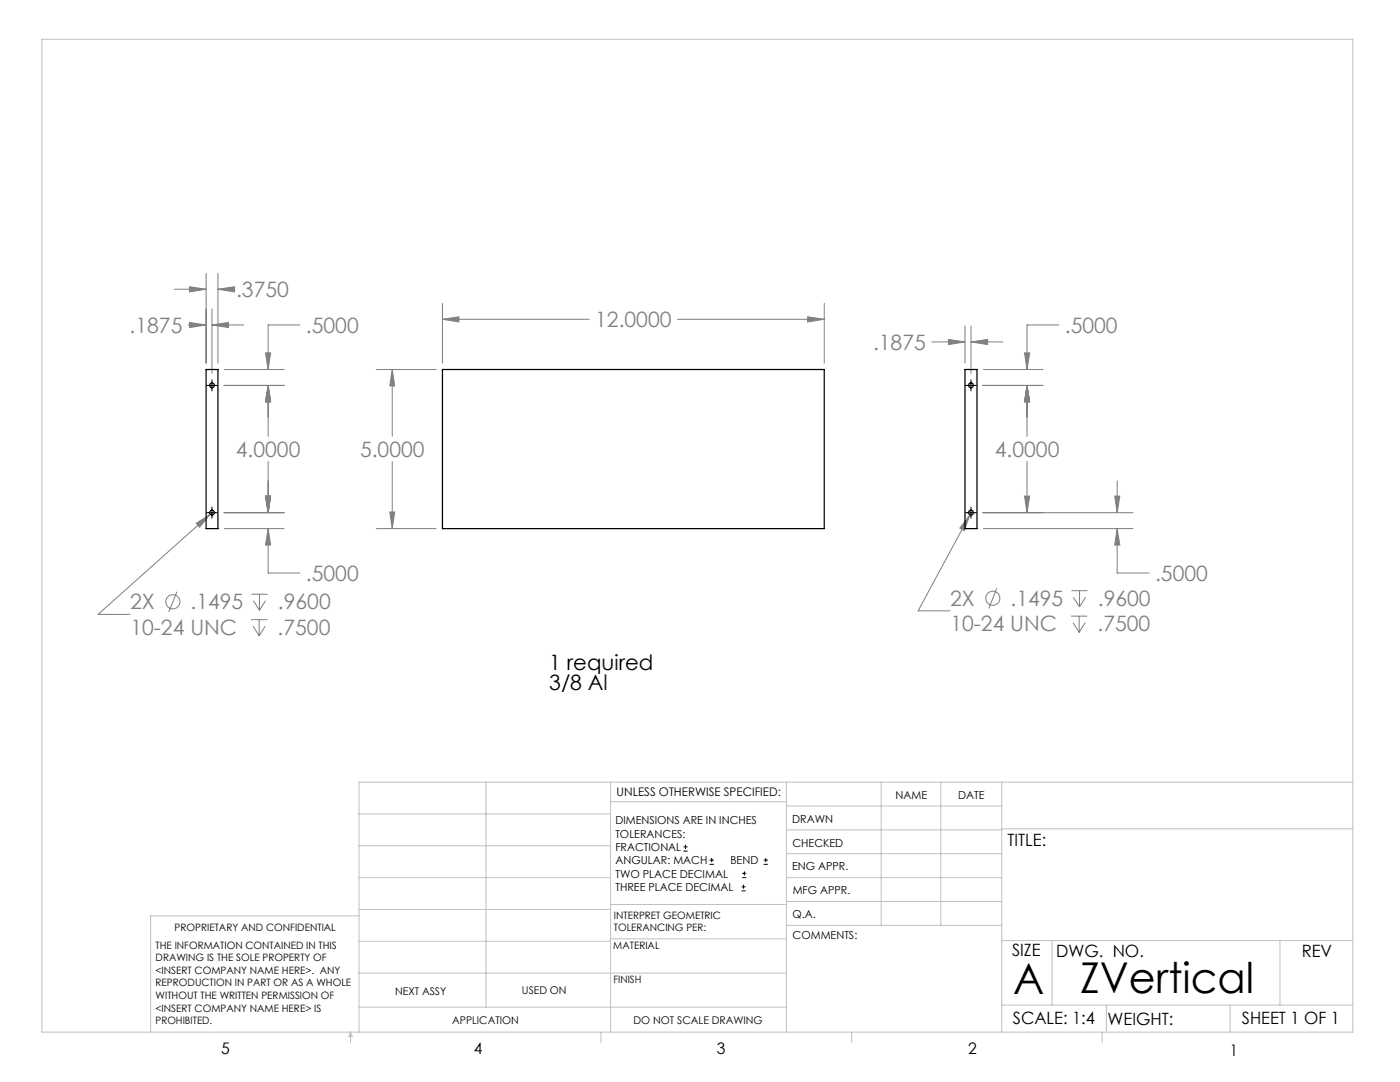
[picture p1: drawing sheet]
<svg xmlns="http://www.w3.org/2000/svg" width="279mm" height="216mm" viewBox="0 0 279 216" stroke-linecap="round" stroke-linejoin="round" font-family="sans-serif">
<g fill="none" stroke="#808080" stroke-width=".2">
<path d="M34.8 57.7h6.3M37.8 57.2l3.3 .5-3.3 .5zM41.1 54.5v18M43.5 57.7l3.3-.5v1zM43.5 54.5v18M43.5 57.7h2.4M37.6 64.8h3.5M37.8 64.3l3.3 .5-3.3 .6zM42.3 64.8l3.3-.5v1.1zM42.3 61.7v12.8M42.3 64.8h6.3M44.7 76.9h12"/>
<path d="M44.8 73.7h11.9M53 70.4h1l-.5 3.3zM53.5 76.9l.5 3.3h-1zM53.5 76.9v10.2M59.9 64.8h-6.4v8.9M75.1 73.7h11.9M78.3 73.7l.5 3.3h-1zM78.3 73.7v13.4M88.3 63.7l3.3-.5v1zM88.3 60.5v12M88.3 63.7h29.3M135.2 63.7h29.3"/>
<path d="M161.2 63.2l3.3 .5-3.3 .5zM164.5 60.5v12M185.9 68.2h6.7M189.3 67.7l3.3 .5-3.3 .6zM192.6 65.1v7.4M193.8 68.2l3.3-.5v1.1zM193.8 65.1v9.4M193.8 68.2h6.3M196.1 76.9h12M196.3 73.7h11.8M204.5 70.4h1l-.5 3.3zM205 76.9l.5 3.3h-1z"/>
<path d="M205 76.9v10.2M211.3 64.8h-6.3v8.9M53 99h1l-.5 3.3zM53.5 92.1v10.2M78.3 92.1v13.4M204.5 99h1l-.5 3.3zM205 92.1v10.2M222.5 99h1l-.5 3.3zM223 96v6.3M35.3 118.1l-1.6 4M39.2 104.4l2.7-1.8-2.1 2.6zM41.9 102.6l-22.3 20h6.3"/>
<path d="M44.7 102.3h12M44.8 105.5h11.9M50.2 118.6h3.2M50.6 119.9l1.2 1.9M51.8 118.6v3.2M53 119.9l-1.2 1.9M53.5 105.5l.5 3.3h-1zM53.5 105.5v8.8h6.4M75.1 105.5h11.9M77.8 102.2h1l-.5 3.3zM193.6 102.7l-1.2 3.2-.8-.5zM193.6 102.7l-10.4 19.2h6.4"/>
<path d="M196.1 102.3h30M196.3 105.5h29.8M198.9 117.4l-1.6 4M213.8 117.9h3.2M214.2 119.2l1.2 1.9M215.4 117.9v3.2M216.6 119.2l-1.2 1.9M223 105.5l.5 3.3h-1zM223 105.5v8.8h6.3M50.1 123.6h3.2M50.5 125l1.2 1.9M51.7 123.6v3.3"/>
<path d="M52.9 125l-1.2 1.9M213.7 122.9h3.3M214.1 124.2l1.3 2M215.4 122.9v3.3M216.6 124.2l-1.2 2"/>
<circle cx="198.2" cy="119.4" r="1.41"/>
<circle cx="34.5" cy="120.1" r="1.42"/>
</g>
<g fill="none" stroke="#000" stroke-width=".2">
<path d="M41.2 76.9h2.2M42.3 75.8v2.2M192.7 76.9h2.2M193.8 75.8v2.2M41.2 102.3h2.2M42.3 101.2v2.2M192.7 102.3h2.2M193.8 101.2v2.2M136.4 169.8h.8M136.4 169h.8M136.8 168.6v.8M141.6 172.5h.9"/>
<path d="M141.6 171.6h.9M142 171.2v.8M148 177.8h.8M148 177h.8M148.1 175.1h.8M148.1 174.3h.8M148.4 176.5v.8M148.6 173.9v.8M152.4 172.5h.8M152.4 171.6h.8M152.8 171.2v.8"/>
</g>
<g fill="none" stroke="#c0c0c0" stroke-width=".2">
<path d="M8.4 7.8h261.6v198.2h-261.6zM97 156.1v44.9M121.8 156.1v49.9M121.8 160h35.2M157 156.1v49.9M175.9 156.1v28.5M187.7 156.1v28.5M199.9 156.1v49.9M270 156.1h-198.4v49.9M71.6 175.1h50.2M71.6 168.8h50.2M71.6 162.4h50.2"/>
<path d="M157 170.4h42.9M157 165.6h42.9M157 160.8h42.9M157 175.1h42.9M157 179.9h42.9M199.9 165.4h70.1M71.6 194.2h85.4M71.6 187.8h50.2M71.6 181.5h50.2M71.6 182.7h-41.5v23.3M121.8 187.3h35.2M121.8 180.5h35.2"/>
<path d="M157 184.6h42.9M199.9 187.7h70.1M210 187.7v12.9M255.4 187.7v12.9M70 206v2.1M70 206l.3 .8h-.7zM71.6 201h85.4M119.9 206v2.1M170 206v2.1M199.9 200.6h70.1M220 206v2.1M220.8 200.6v5.4"/>
<path d="M245.5 200.6v5.4"/>
</g>
<path d="M161.2 63.2l3.3 .5-3.3 .5zM88.3 63.7l3.3-.5v1zM78.3 73.7l.5 3.3h-1zM77.8 102.2h1l-.5 3.3zM43.5 57.7l3.3-.5v1zM37.8 57.2l3.3 .5-3.3 .5zM39.2 104.4l.6 .8 2.1-2.6zM42.3 64.8l3.3-.5v1.1zM37.8 64.3l3.3 .5-3.3 .6zM53.5 76.9l.5 3.3h-1zM53 70.4h1l-.5 3.3zM53.5 76.9l.5 3.3h-1zM53 99h1l-.5 3.3zM53 99h1l-.5 3.3zM53.5 105.5l.5 3.3h-1zM193.6 102.7l-2 2.7 .8 .5zM204.5 70.4h1l-.5 3.3zM205 76.9l.5 3.3h-1zM205 76.9l.5 3.3h-1zM204.5 99h1l-.5 3.3zM222.5 99h1l-.5 3.3zM223 105.5l.5 3.3h-1zM193.8 68.2l3.3-.5v1.1zM189.3 67.7l3.3 .5-3.3 .6z" fill="#808080"/>
<g fill="none" stroke="#000" stroke-width=".25">
<path d="M41.1 73.7h2.4v31.8h-2.4zM88.3 73.7h76.2v31.8h-76.2zM192.6 73.7h2.4v31.8h-2.4z"/>
<circle cx="42.3" cy="76.9" r=".47"/>
<circle cx="193.8" cy="76.9" r=".48"/>
<circle cx="42.3" cy="102.3" r=".47"/>
<circle cx="193.8" cy="102.3" r=".48"/>
</g>
<g font-size="8.5">
<text x="202.2" y="198.3">A</text>
<text x="215.5" y="198.1">ZVertical</text>
</g>
<g font-size="4.2" fill="#808080">
<text x="47.1" y="59.3">.3750</text>
<text x="118.8" y="65.3">12.0000</text>
<text x="25.9" y="66.4">.1875</text>
<text x="61" y="66.4">.5000</text>
<text x="174.2" y="69.8">.1875</text>
<text x="212.5" y="66.4">.5000</text>
<text x="47.1" y="91.2">4.0000</text>
<text x="71.9" y="91.2">5.0000</text>
<text x="198.5" y="91.2">4.0000</text>
<text x="61" y="115.9">.5000</text>
<text x="230.5" y="115.9">.5000</text>
<text x="26" y="121.6">2X</text>
<text x="38" y="121.6">.1495</text>
<text x="55.5" y="121.6">.9600</text>
<text x="189.6" y="120.9">2X</text>
<text x="201.7" y="120.9">.1495</text>
<text x="219.1" y="120.9">.9600</text>
<text x="26" y="126.7">10-24 UNC</text>
<text x="55.4" y="126.7">.7500</text>
<text x="189.7" y="126">10-24 UNC</text>
<text x="219" y="126">.7500</text>
</g>
<g font-size="4.2">
<text x="109.6" y="133.6">1 required</text>
<text x="109.6" y="137.8">3/8 Al</text>
</g>
<g font-size="3.4">
<text x="201.1" y="168.8">TITLE:</text>
<text x="202" y="190.8">SIZE</text>
<text x="210.8" y="190.9">DWG. NO.</text>
<text x="259.8" y="191">REV</text>
<text x="202.1" y="204.4">SCALE: 1:4</text>
<text x="221" y="204.5">WEIGHT:</text>
<text x="247.8" y="204.4">SHEET 1 OF 1</text>
</g>
<g font-size="3.2">
<text x="44.2" y="210.4">5</text>
<text x="94.6" y="210.3">4</text>
<text x="143.1" y="210.4">3</text>
<text x="193.2" y="210.3">2</text>
<text x="245.4" y="210.6">1</text>
</g>
<text font-size="2.4" x="123.1" y="158.9">UNLESS OTHERWISE SPECIFIED:</text>
<g font-size="2.2">
<text x="178.7" y="159.4">NAME</text>
<text x="191.2" y="159.4">DATE</text>
<text x="122.8" y="164.5">DIMENSIONS ARE IN INCHES</text>
<text x="122.8" y="167.1">TOLERANCES:</text>
<text x="158.1" y="164.2">DRAWN</text>
<text x="122.8" y="169.8">FRACTIONAL</text>
<text x="122.8" y="172.5">ANGULAR: MACH</text>
<text x="145.8" y="172.5">BEND</text>
<text x="158.1" y="173.7">ENG APPR.</text>
<text x="158.2" y="169.1">CHECKED</text>
<text x="122.8" y="175.1">TWO PLACE DECIMAL</text>
<text x="122.8" y="177.8">THREE PLACE DECIMAL</text>
<text x="158.2" y="178.4">MFG APPR.</text>
<text x="158.2" y="183.2">Q.A.</text>
<text x="158.2" y="187.4">COMMENTS:</text>
</g>
<g font-size="2.1">
<text x="78.8" y="198.5">NEXT ASSY</text>
<text x="104.2" y="198.4">USED ON</text>
<text x="90.2" y="204.3">APPLICATION</text>
<text x="126.4" y="204.3">DO NOT SCALE DRAWING</text>
</g>
<g font-size="2">
<text x="34.8" y="185.7">PROPRIETARY AND CONFIDENTIAL</text>
<text x="122.5" y="183.3">INTERPRET GEOMETRIC</text>
<text x="122.5" y="185.9">TOLERANCING PER:</text>
<text x="31.1" y="189.3">THE INFORMATION CONTAINED IN THIS</text>
<text x="31.1" y="191.8">DRAWING IS THE SOLE PROPERTY OF</text>
<text x="122.4" y="189.4">MATERIAL</text>
<text x="31.1" y="194.3">&lt;INSERT COMPANY NAME HERE&gt;. ANY</text>
<text x="31.1" y="196.8">REPRODUCTION IN PART OR AS A WHOLE</text>
<text x="122.4" y="196.2">FINISH</text>
<text x="31.1" y="199.4">WITHOUT THE WRITTEN PERMISSION OF</text>
<text x="31.1" y="201.9">&lt;INSERT COMPANY NAME HERE&gt; IS</text>
<text x="31.1" y="204.4">PROHIBITED.</text>
</g>
</svg>
